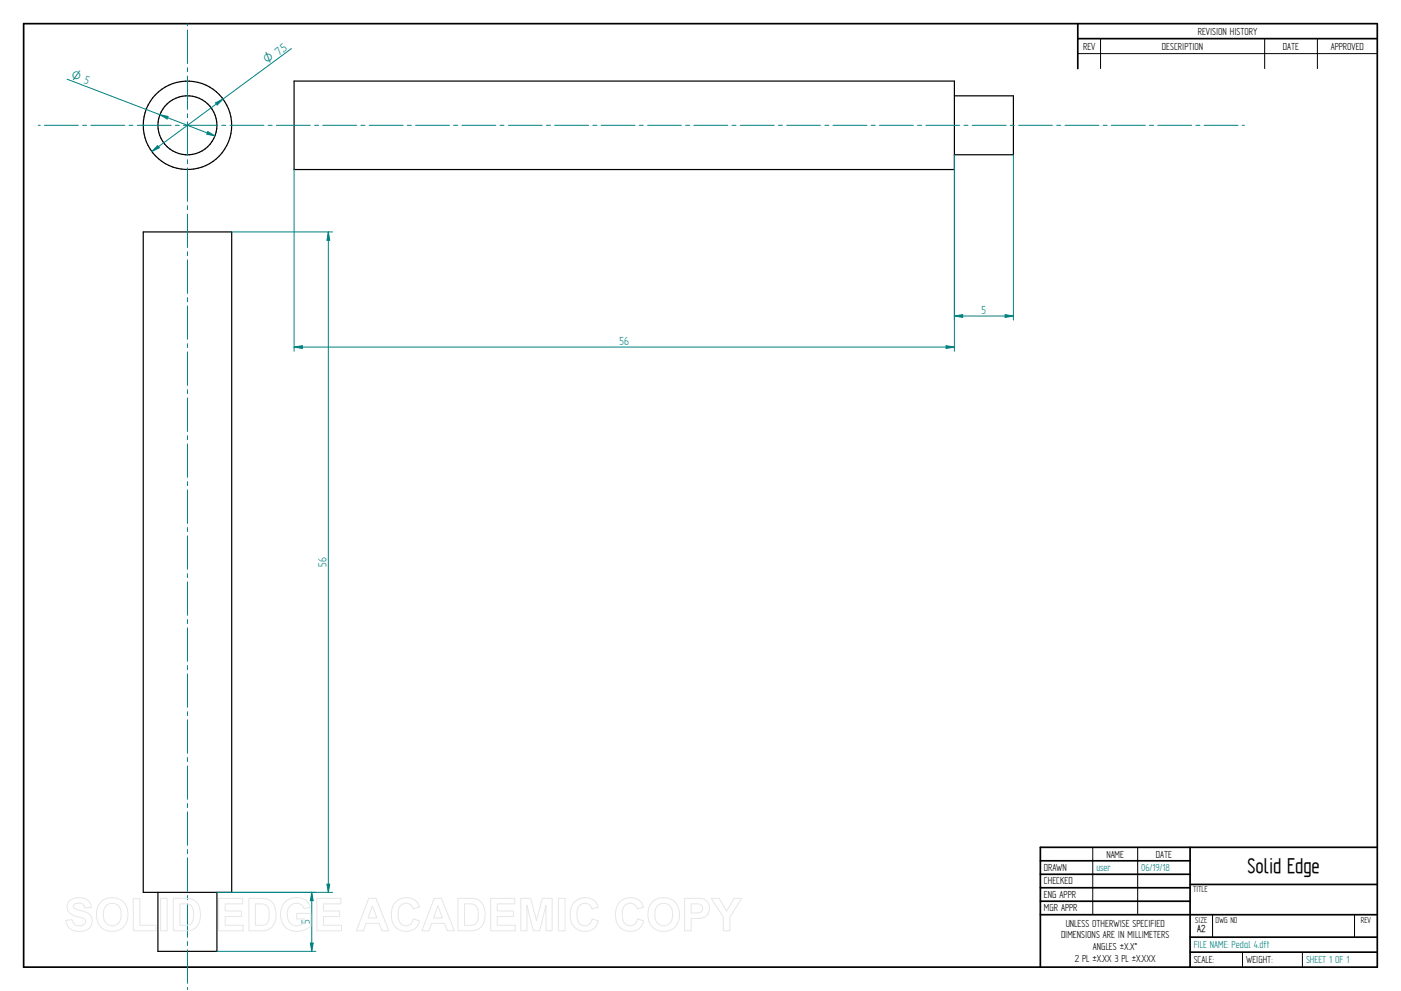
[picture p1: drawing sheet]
<svg xmlns="http://www.w3.org/2000/svg" width="594mm" height="420mm" viewBox="0 0 594 420" stroke-linecap="round" stroke-linejoin="round" font-family="sans-serif">
<g fill="none" stroke="#000" stroke-width=".72">
<path d="M10 10h574v400h-574zM457 10v19.1M457 16.4h127M504.6 359.2v50.8M584 359.2h-142.9v50.8M441.1 365h63.5M441.1 370.7h63.5M441.1 376.4h63.5M504.6 375h79.4M441.1 382.1h63.5M441.1 387.8h142.9M504.6 397.3h79.4"/>
<path d="M504.6 403.7h79.4"/>
</g>
<path d="M466.7 16.4v12.7M536.3 16.4v12.7M558.6 16.4v12.7M457 22.7h127M463.4 359.2v28.6M482.4 359.2v28.6M514.2 387.9v9.4M574.4 387.9v9.4M526.9 403.7v6.3M552.3 403.7v6.3" fill="none" stroke="#000" stroke-width=".42"/>
<g fill="none" stroke="#000" stroke-width=".51">
<path d="M124.7 34.4h280v37.5h-280zM404.7 40.6h25v25h-25M60.7 98.3h37.5v280h-37.5zM67 378.3v25.1h25v-25.1"/>
<circle cx="79.5" cy="53.1" r="12.5"/>
<circle cx="79.5" cy="53.1" r="18.8"/>
</g>
<g fill="none" stroke="#008080" stroke-width=".42">
<path d="M79.5 10.1v.8M79.5 12.7v14.2M28.4 33.6l62.7 24M79.5 28.7v1.7M79.5 32.2v14.2M16.2 53.1h.9M18.8 53.1h14.4M35 53.1h1.7M38.5 53.1h14.4M54.7 53.1h1.7M58.2 53.1h14.4M74.4 53.1h1.7"/>
<path d="M77.8 53.1h14.4M79.5 48.2v1.7M79.5 51.7v14.2M88.1 55.8l3 1.8-3.4-.7zM94 53.1h1.8M97.5 53.1h14.4M113.7 53.1h1.7M117.2 53.1h14.4M133.4 53.1h1.7M136.9 53.1h14.4M153 53.1h1.8M156.5 53.1h14.4"/>
<path d="M172.7 53.1h1.7M176.2 53.1h14.4M192.4 53.1h1.7M195.9 53.1h14.4M212 53.1h1.7M215.6 53.1h14.3M231.7 53.1h1.7M235.2 53.1h14.4M251.4 53.1h1.7M254.9 53.1h14.4M271.1 53.1h1.6M274.6 53.1h14.3"/>
<path d="M290.7 53.1h1.7M294.2 53.1h14.4M310.4 53.1h1.7M313.9 53.1h14.4M330.1 53.1h1.7M333.6 53.1h14.3M349.8 53.1h1.6M353.2 53.1h14.4M369.4 53.1h1.7M372.9 53.1h14.4M389.1 53.1h1.7M392.6 53.1h14.3"/>
<path d="M408.8 53.1h1.7M412.2 53.1h14.4M428.4 53.1h1.7M431.9 53.1h14.4M448.1 53.1h1.7M451.6 53.1h14.4M467.8 53.1h1.7M471.2 53.1h14.4M487.4 53.1h1.8M490.9 53.1h14.4M507.1 53.1h1.7M510.6 53.1h14.4"/>
<path d="M526.7 53.1h.9M79.5 67.7v1.7M79.5 71.2v14.2M79.5 87.2v1.7M79.5 90.7v14.2M79.5 106.7v1.7M79.5 110.2v14.2M79.5 126.2v1.7M79.5 129.7v14.2M79.5 145.7v1.7M79.5 149.2v14.2M79.5 165.2v1.7"/>
<path d="M79.5 168.7v14.2M79.5 184.7v1.7M79.5 188.2v14.2M79.5 204.2v1.7M79.5 207.7v14.2M79.5 223.7v1.7M79.5 227.2v14.2M79.5 243.2v1.7M79.5 246.7v14.2M79.5 262.7v1.7M79.5 266.2v14.2M79.5 282.2v1.7"/>
<path d="M79.5 285.7v14.2M79.5 301.7v1.7M79.5 305.2v14.2M79.5 321.2v1.7M79.5 324.7v14.2M79.5 340.7v1.7M79.5 344.2v14.2M79.5 360.2v1.7M79.5 363.7v14.2M79.5 379.7v1.7M79.5 383.2v14.2M79.5 399.2v1.7"/>
<path d="M79.5 402.7v14.2M79.5 418.7v.9"/>
</g>
<path d="M88.1 55.8l3 1.8-3.4-.7z" fill="#008080"/>
<path d="M67.8 48.6l3.5 .8-.4 1.1z" fill="none" stroke="#008080" stroke-width=".42"/>
<path d="M67.8 48.6l3.5 .8-.4 1.1z" fill="#008080"/>
<path d="M123.6 20.6l-59.2 43.7M66.8 61.7l.8 1-3.2 1.6z" fill="none" stroke="#008080" stroke-width=".42"/>
<path d="M66.8 61.7l.8 1-3.2 1.6z" fill="#008080"/>
<path d="M91.4 43.6l3.2-1.6-2.5 2.5z" fill="none" stroke="#008080" stroke-width=".42"/>
<path d="M91.4 43.6l3.2-1.6-2.5 2.5z" fill="#008080"/>
<path d="M124.7 71.9v77M404.7 71.9v77M124.7 147.2l3.5-.6v1.1z" fill="none" stroke="#008080" stroke-width=".42"/>
<path d="M124.7 147.2l3.5-.6v1.1z" fill="#008080"/>
<path d="M401.2 146.6l3.5 .6-3.5 .5z" fill="none" stroke="#008080" stroke-width=".42"/>
<path d="M401.2 146.6l3.5 .6-3.5 .5z" fill="#008080"/>
<path d="M404.7 65.6v70.1M429.7 65.6v70.1M404.7 134l3.5-.6v1.2zM124.7 147.2h280" fill="none" stroke="#008080" stroke-width=".42"/>
<path d="M404.7 134l3.5-.6v1.2z" fill="#008080"/>
<path d="M426.2 133.4l3.5 .6-3.5 .6z" fill="none" stroke="#008080" stroke-width=".42"/>
<path d="M426.2 133.4l3.5 .6-3.5 .6z" fill="#008080"/>
<path d="M404.7 134h25M92 378.3h41.9M131.6 399.8h1.2l-.6 3.6zM92 403.4h41.9" fill="none" stroke="#008080" stroke-width=".42"/>
<path d="M131.6 399.8h1.2l-.6 3.6z" fill="#008080"/>
<path d="M132.2 378.3l.6 3.5h-1.2z" fill="none" stroke="#008080" stroke-width=".42"/>
<path d="M132.2 378.3l.6 3.5h-1.2z" fill="#008080"/>
<path d="M98.2 98.3h42.8M98.2 378.3h42.8M132.2 378.3v25.1M138.6 374.9h1.2l-.6 3.4z" fill="none" stroke="#008080" stroke-width=".42"/>
<path d="M138.6 374.9h1.2l-.6 3.4z" fill="#008080"/>
<path d="M139.2 98.3l.6 3.6h-1.2z" fill="none" stroke="#008080" stroke-width=".42"/>
<path d="M139.2 98.3l.6 3.6h-1.2z" fill="#008080"/>
<path d="M139.2 98.3v280" fill="none" stroke="#008080" stroke-width=".42"/>
<g fill="none" stroke="#e6e6e6" stroke-width=".42">
<path d="M29.6 381.8a6.5 6.5 0 0 1 8.5 .8l.6 2.2-2.8 .1a2.7 2.7 0 0 0-2.1-2 2.7 2.7 0 0 0-2.7 1.1 1.87 1.87 0 0 0 2.2 1.8l1.4 .4a4.4 4.4 0 0 1 4 6.2 6.4 6.4 0 0 1-9.1 1.3l-1.2-1.8-.5-1.7 2.7-.3a2.94 2.94 0 0 0 2.6 2.6 2.94 2.94 0 0 0 3.1-1.9 2.67 2.67 0 0 0-2.9-1.8 4.9 4.9 0 0 1-5-4.3l.4-1.6zM42.8 382.4a6.9 6.9 0 0 1 8.3-.8 6.9 6.9 0 0 1 3 7.7 6.7 6.7 0 0 1-8 5.5 6.7 6.7 0 0 1-5.1-8.3 6.1 6.1 0 0 1 1.8-4.1zM44.8 384.2a3.9 3.9 0 0 1 4.6-.8 3.9 3.9 0 0 1 2 4.3 3.8 3.8 0 0 1-1.9 4.3 3.8 3.8 0 0 1-4.6-.7 6.6 6.6 0 0 1-.1-7.1zM56.5 381h2.8v11.3h6.9v2.3h-9.7zM68.1 380.9h2.8v13.7h-2.8zM73.5 380.9h5a5.9 5.9 0 0 1 6.5 7 5.9 5.9 0 0 1-6.3 6.7h-5.2zM76.3 383.2h1.8a3.4 3.4 0 0 1 4 3.9v1.2a3.2 3.2 0 0 1-3.8 4h-2zM92.7 380.9h10.2v2.3h-7.4v3h6.9v2.4h-6.9v3.7h7.7v2.3h-10.5zM105.5 380.9h5.1a5.9 5.9 0 0 1 6.4 7 5.9 5.9 0 0 1-6.3 6.7h-5.2zM108.3 383.2h1.9a3.4 3.4 0 0 1 4 3.9v1.2a3.2 3.2 0 0 1-3.8 4h-2.1zM120.9 382.4a7.3 7.3 0 0 1 9.7 .1l1 2.2-2.7 .5a3.7 3.7 0 0 0-4.6-2 3.7 3.7 0 0 0-2.5 4.4 4.2 4.2 0 0 0 2.2 4.5 4.2 4.2 0 0 0 5-.8v-1.7h-3.2v-2.3h6v5.4a8.1 8.1 0 0 1-11.8-.8 8.3 8.3 0 0 1 .9-9.5zM134.4 380.9h10.2v2.3h-7.4v3h6.9v2.4h-6.9v3.7h7.6v2.3h-10.4z"/>
<path d="M156.4 380.9h3l5.5 13.7h-3l-1.2-3.1h-5.5l-1.1 3.1h-3zM157.9 384.1l1.9 5.1h-3.7zM167.7 382.5a6 6 0 0 1 10.2 2.1l-2.8 .7a3.2 3.2 0 0 0-3.9-2.2 3.2 3.2 0 0 0-2.4 3.8 4.6 4.6 0 0 0 2.5 5.5 3.2 3.2 0 0 0 4-2.8l2.6 .8a6.1 6.1 0 0 1-7.2 4.3 6.1 6.1 0 0 1-4.8-6.8 7.7 7.7 0 0 1 1.8-5.4zM184.1 380.9h3.1l5.5 13.7h-3l-1.2-3.1h-5.5l-1.1 3.1h-3zM185.7 384.1l1.9 5.1h-3.8zM194.2 380.9h5a5.9 5.9 0 0 1 6.5 7 5.9 5.9 0 0 1-6.3 6.7h-5.2zM197 383.2h1.8a3.4 3.4 0 0 1 4 3.9v1.2a3.2 3.2 0 0 1-3.8 4h-2zM208.1 380.9h10.2v2.3h-7.4v3h6.9v2.4h-6.9v3.7h7.6v2.3h-10.4zM220.8 380.9h4.2l2.5 9.3 2.4-9.3h4.2v13.7h-2.5l-.1-10.8-2.7 10.8h-2.7l-2.7-10.8v10.8h-2.6zM236.8 380.9h2.8v13.7h-2.8zM243.5 382.5a6 6 0 0 1 10.2 2.1l-2.8 .7a3.2 3.2 0 0 0-3.8-2.2 3.2 3.2 0 0 0-2.4 3.8 4.6 4.6 0 0 0 2.4 5.5 3.2 3.2 0 0 0 4-2.8l2.6 .8a6.1 6.1 0 0 1-7.2 4.3 6.1 6.1 0 0 1-4.7-6.8 7.7 7.7 0 0 1 1.7-5.4zM262.7 382.5a6 6 0 0 1 10.2 2.1l-2.7 .7a3.2 3.2 0 0 0-3.9-2.2 3.2 3.2 0 0 0-2.4 3.8 4.6 4.6 0 0 0 2.4 5.5 3.2 3.2 0 0 0 4-2.8l2.7 .8a6.1 6.1 0 0 1-7.2 4.3 6.1 6.1 0 0 1-4.8-6.8 7.7 7.7 0 0 1 1.7-5.4z"/>
<path d="M276.7 382.4a6.9 6.9 0 0 1 8.3-.8 6.9 6.9 0 0 1 3 7.7 6.7 6.7 0 0 1-8.1 5.5 6.7 6.7 0 0 1-5.1-8.3 6.1 6.1 0 0 1 1.9-4.1zM278.7 384.2a3.9 3.9 0 0 1 4.6-.8 3.9 3.9 0 0 1 1.9 4.3 3.8 3.8 0 0 1-1.8 4.3 3.8 3.8 0 0 1-4.7-.7 6.6 6.6 0 0 1 0-7.1zM290.3 380.9h5.2a4.4 4.4 0 0 1 5.4 4.3 4.4 4.4 0 0 1-5.4 4.2h-2.4v5.2h-2.8zM293.1 383.2h1.8a2.1 2.1 0 0 1 2.6 .6 2.1 2.1 0 0 1 0 2.6 3.4 3.4 0 0 1-2.9 .7h-1.5zM301.6 380.9h3.3l3.2 5.4 3.2-5.4h3.2l-5 7.9v5.8h-2.8v-5.8z"/>
</g>
<text font-size="10.1" x="529" y="370.2">Solid Edge</text>
<g font-size="5.6" fill="#008080">
<text x="120.5" y="21.8" transform="rotate(-36 120.5 21.8)">5</text>
<text x="416.2" y="133.1">5</text>
<text x="262.6" y="146.3">56</text>
<text x="138.4" y="240.4" transform="rotate(-90 138.4 240.4)">56</text>
<text x="131.3" y="391.8" transform="rotate(-90 131.3 391.8)">5</text>
</g>
<g font-size="5.4" fill="#008080">
<text x="113.3" y="27.1" transform="rotate(-36 113.3 27.1)">O 7,</text>
<text x="29.9" y="33.2" transform="rotate(21 29.9 33.2)">O 5</text>
</g>
<g font-size="4.9">
<text x="507.9" y="14.7">REVISION HISTORY</text>
<text x="459.3" y="21">REV</text>
<text x="492.7" y="21">DESCRIPTION</text>
<text x="544" y="21">DATE</text>
<text x="564.3" y="21">APPROVED</text>
<text x="469.1" y="363.6">NAME</text>
<text x="490.1" y="363.6">DATE</text>
<text x="442.7" y="369.3">DRAWN</text>
<text x="442.7" y="375">CHECKED</text>
<text x="442.7" y="380.7">ENG APPR</text>
<text x="442.7" y="386.4">MGR APPR</text>
<text x="451.9" y="392.9">UNLESS OTHERWISE SPECIFIED</text>
<text x="449.9" y="397.9">DIMENSIONS ARE IN MILLIMETERS</text>
<text x="455.7" y="407.8">2 PL ±X.XX 3 PL ±X.XXX</text>
<text x="463.5" y="402.9">ANGLES ±X.X°</text>
<text x="506.2" y="408.3">SCALE:</text>
<text x="528.4" y="408.3">WEIGHT:</text>
</g>
<g font-size="4.9" fill="#008080">
<text x="464.9" y="369.3">user</text>
<text x="483.9" y="369.3">06/19/18</text>
<text x="506.2" y="402">FILE NAME: Pedal 4.dft</text>
<text x="553.8" y="408.4">SHEET 1 OF 1</text>
</g>
<text font-size="4.8" x="507.7" y="395.3">A2</text>
<g font-size="4.1">
<text x="505.9" y="378.3">TITLE</text>
<text x="506.9" y="391.1">SIZE</text>
<text x="515.4" y="391.1">DWG NO</text>
<text x="577" y="391.1">REV</text>
</g>
</svg>
